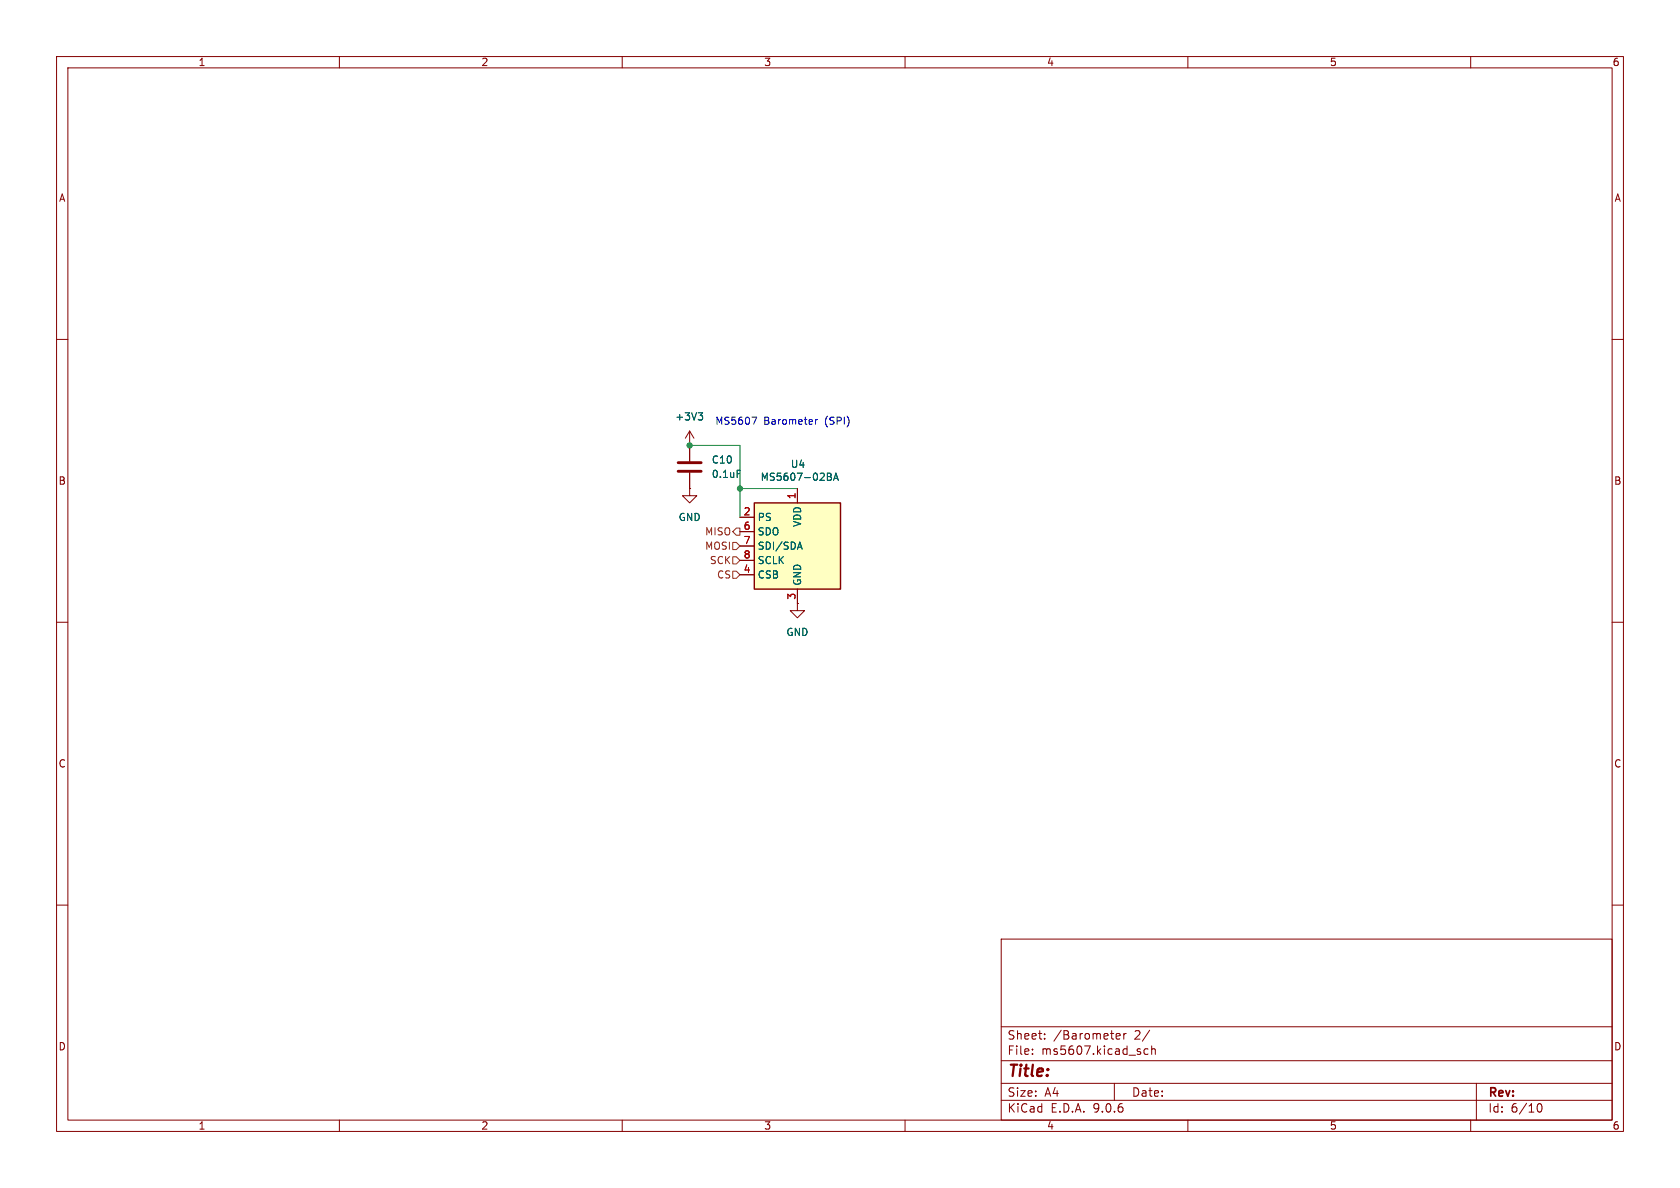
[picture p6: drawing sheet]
<svg xmlns="http://www.w3.org/2000/svg" width="297mm" height="210mm" viewBox="0 0 297 210" stroke-linecap="round" stroke-linejoin="round" font-family="sans-serif">
<g fill="none" stroke="#840000" stroke-width=".18">
<path d="M10 10h277v190h-277zM12 12h273v186h-273zM60 10v2M110 10v2M160 10v2M210 10v2M260 10v2M10 60h2M121.9 78.7h.1M121.9 76.2l-.7 1.3M121.9 76.2l.8 1.3M121.9 76.2v5.3"/>
<path d="M285 60h2M121.9 86.4v1.2h1.3l-1.3 1.3-1.3-1.3h1.3M121.9 86.4h.1M121.9 83.6v2.8M10 110h2M141 106.7v1.3h1.2l-1.2 1.2-1.3-1.2h1.3M141 106.7h.1M285 110h2M10 160h2M177 166h108v32h-108zM285 160h2M60 198v2"/>
<path d="M110 198v2M160 198v2M177 194.5h108M177 191.5h108M177 187.5h108M177 181.5h108M182.5 186.3v.1M182.5 185.5v.1M184.7 183.6v.1M184.7 182.8v.1M197 191.5v3M197.3 183.2l.7-.1v-.3l-.5-.1-.2 .2 .1 .7h.6"/>
<path d="M198.7 182.7v1M199.1 182.7l-.3 .1-.1 .2M203 185.5l-.5-.1-.3 .3v.4l.2 .2h.6M203.2 182.1l-1.2 2M203.6 185.5l.2-.1 .4 .1v.9M203.6 184.9v1.5M210 198v2M260 198v2M261 191.5v6.5M271.7 195.7l.2-.5 .2-.1a.81 .81 0 0 1 .6 .6 .81 .81 0 0 1-.3 .8h-.4l-.3-.5"/>
</g>
<path d="M123.4 73h.8l-.4 .5M124 73.5l.2 .2v.3l-.2 .2M130.3 83.1h.6" fill="none" stroke="#006464" stroke-width=".18"/>
<path d="M119.9 81.8h4.1M119.9 83.3h4.1" fill="none" stroke="#840000" stroke-width=".51"/>
<path d="M133.3 88.9h15.3v15.2h-15.3z" fill="#ffffc2"/>
<path d="M133.3 88.9h15.3v15.2h-15.3z" fill="none" stroke="#840000" stroke-width=".25"/>
<path d="M121.9 78.7h.1M121.9 78.7v2.8M121.9 86.4h.1M121.9 83.6v2.8M130.8 91.4h2.5M130.8 94h2.5M130.8 96.5h2.5M130.8 99.1h2.5M141 86.4v2.5M130.8 101.6h2.5M141 106.7h.1M141 104.1v2.6" fill="none" stroke="#840000" stroke-width=".18"/>
<path d="M123.4 73h.8l-.4 .5M124 73.5l.2 .2v.3l-.2 .2M130.3 83.1h.6M141.1 96.7h.6M141.4 95.8l.4 1.3M146.3 83.6l.6 .2v.2l-.2 .2M146.3 84.2h.4M146.7 84.2l.3 .3-.1 .3-.6 .1M147.4 84.9l.4-1.3 .4 1.3M147.5 84.5h.6" fill="none" stroke="#006464" stroke-width=".18"/>
<path d="M129.5 98.4h.7l.6 .7-.6 .6h-.7zM129.5 95.9h.7l.6 .6-.6 .7h-.7zM130.2 93.3h.6v1.3h-.6l-.7-.6zM129.5 101h.7l.6 .6-.6 .6h-.7z" fill="none" stroke="#725600" stroke-width=".18"/>
<path d="M121.9 78.7h8.9v12.7M130.8 86.4h10.2" fill="none" stroke="#009600" stroke-width=".18"/>
<path d="M132.9 73.7h.9l-.6 1.3M144.2 74.2v.8M144.5 74.2l-.3 .2" fill="none" stroke="#0000c2" stroke-width=".18"/>
<g fill="#009600" stroke="#009600" stroke-width=".18">
<circle cx="121.9" cy="78.7" r=".46"/>
<circle cx="130.8" cy="86.4" r=".46"/>
</g>
<text font-size="2.8" fill="#840000" x="178" y="190.9">Title:</text>
<g font-size="2.1" fill="#840000">
<text x="178" y="184">Sheet:</text>
<text x="186.2" y="184">/Barometer</text>
<text x="200.6" y="184">2/</text>
<text x="178" y="186.7">File:</text>
<text x="184.1" y="186.7">ms5607.kicad_sch</text>
<text x="178" y="196.9">KiCad</text>
<text x="178" y="194.1">Size:</text>
<text x="184.7" y="194.1">A4</text>
<text x="185.7" y="196.9">E.D.A.</text>
<text x="193.3" y="196.9">9.0.6</text>
<text x="200" y="194.1">Date:</text>
<text x="263" y="194.3">Rev:</text>
<text x="263" y="196.9">Id:</text>
<text x="267.1" y="196.9">6/10</text>
</g>
<g font-size="1.8" fill="#840000">
<text x="35" y="11.9">1</text>
<text x="85" y="11.9">2</text>
<text x="135" y="11.9">3</text>
<text x="185" y="11.9">4</text>
<text x="235" y="11.9">5</text>
<text x="285" y="11.9">6</text>
<text x="10.3" y="35.9">A</text>
<text x="285.3" y="35.9">A</text>
<text x="10.3" y="85.9">B</text>
<text x="285.3" y="85.9">B</text>
<text x="10.3" y="135.9">C</text>
<text x="285.3" y="135.9">C</text>
<text x="10.3" y="185.9">D</text>
<text x="285.3" y="185.9">D</text>
<text x="35" y="199.9">1</text>
<text x="85" y="199.9">2</text>
<text x="135" y="199.9">3</text>
<text x="185" y="199.9">4</text>
<text x="235" y="199.9">5</text>
<text x="285" y="199.9">6</text>
</g>
<g font-size="1.8" fill="#006464">
<text x="119.3" y="74.5">+3V3</text>
<text x="125.7" y="82.1">C10</text>
<text x="139.7" y="82.9">U4</text>
<text x="125.7" y="84.7">0.1uF</text>
<text x="134.4" y="85.2">MS5607-02BA</text>
<text x="119.9" y="92.3">GND</text>
<text x="133.9" y="92.3">PS</text>
<text x="133.9" y="94.8">SDO</text>
<text x="141.8" y="93.2" transform="rotate(-90 141.8 93.2)">VDD</text>
<text x="133.9" y="97.4">SDI/SDA</text>
<text x="133.9" y="99.9">SCLK</text>
<text x="133.9" y="102.5">CSB</text>
<text x="141.8" y="103.6" transform="rotate(-90 141.8 103.6)">GND</text>
<text x="138.9" y="112.6">GND</text>
</g>
<g font-size="1.8" fill="#0000c2">
<text x="126.4" y="75.3">MS5607</text>
<text x="135" y="75.3">Barometer</text>
<text x="145.9" y="75.3">(SPI)</text>
</g>
<g font-size="1.8" fill="#a90000">
<text x="140.7" y="88.3" transform="rotate(-90 140.7 88.3)">1</text>
<text x="131.4" y="91.2">2</text>
<text x="131.4" y="93.7">6</text>
<text x="131.4" y="96.3">7</text>
<text x="131.4" y="98.8">8</text>
<text x="131.4" y="101.3">4</text>
<text x="140.7" y="106.1" transform="rotate(-90 140.7 106.1)">3</text>
</g>
<g font-size="1.8" fill="#725600">
<text x="124.6" y="94.8">MISO</text>
<text x="124.6" y="97.4">MOSI</text>
<text x="125.4" y="99.9">SCK</text>
<text x="126.7" y="102.5">CS</text>
</g>
</svg>
